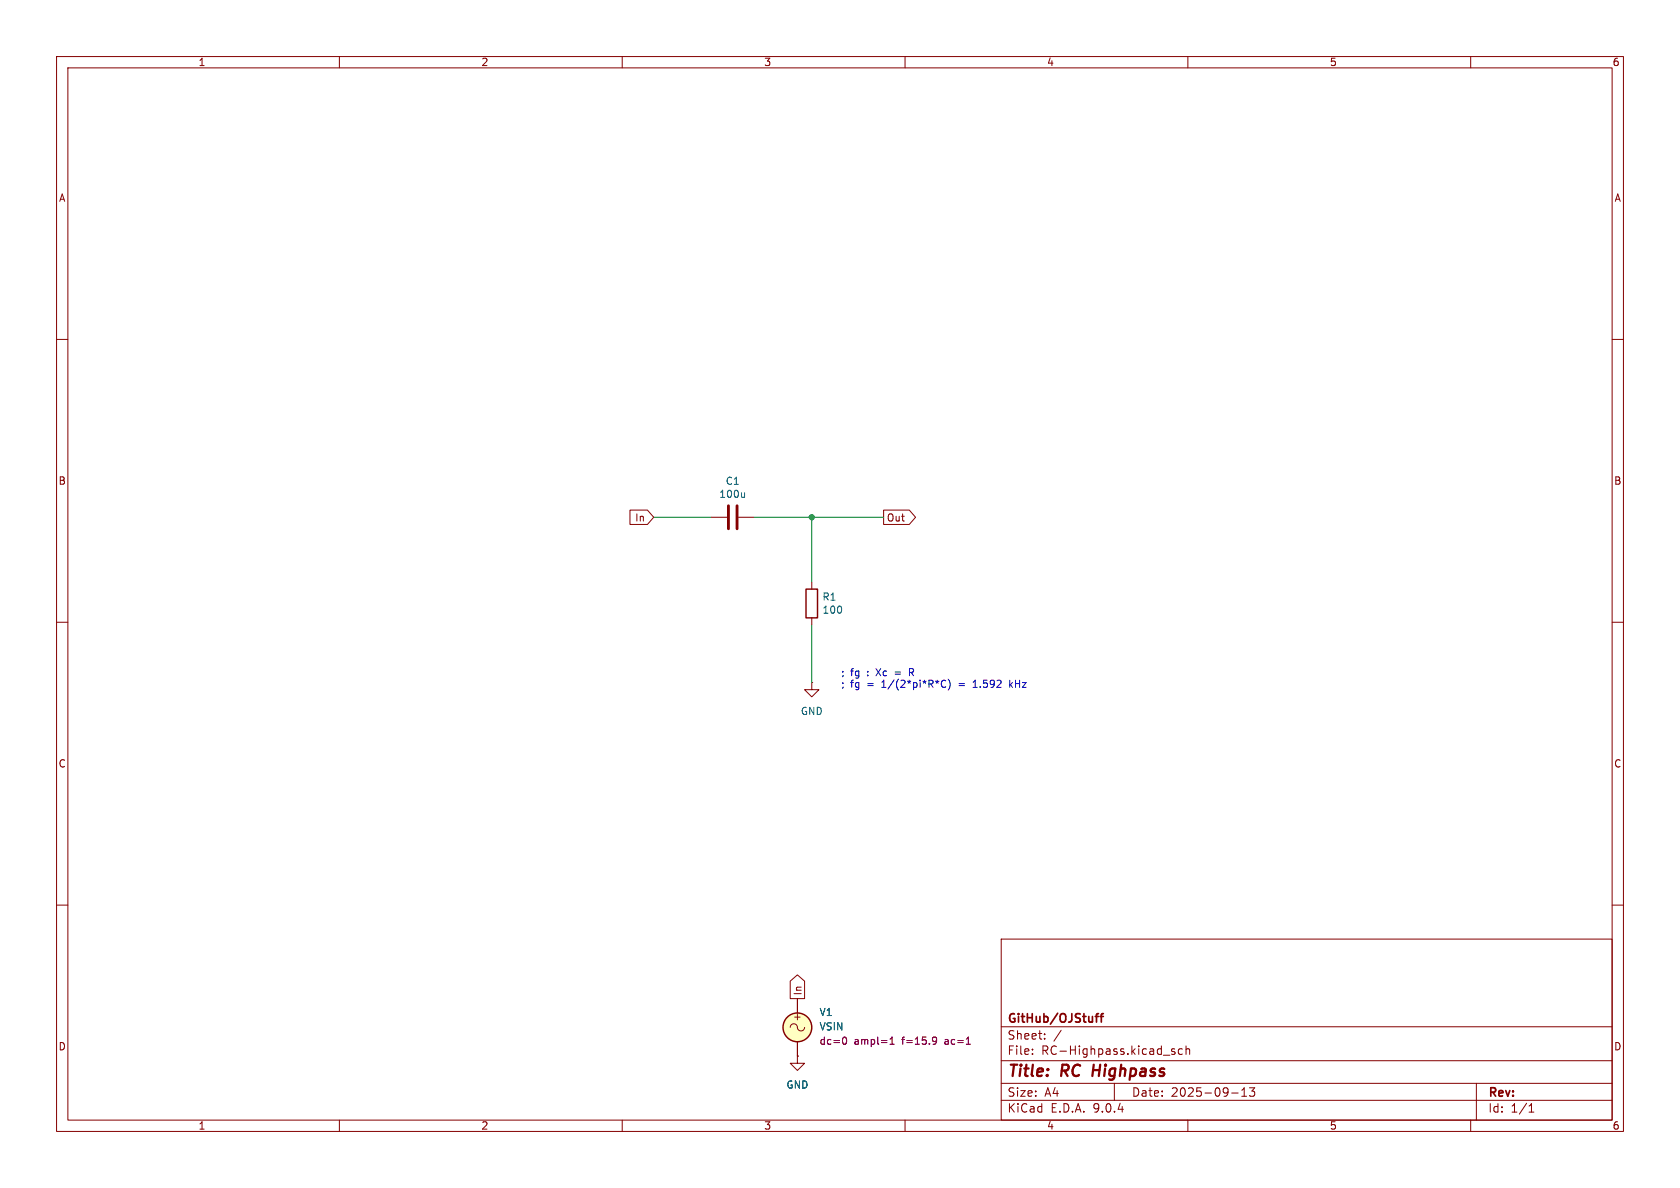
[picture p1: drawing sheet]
<svg xmlns="http://www.w3.org/2000/svg" width="297mm" height="210mm" viewBox="0 0 297 210" stroke-linecap="round" stroke-linejoin="round" font-family="sans-serif">
<g fill="none" stroke="#840000" stroke-width=".18">
<path d="M10 10h277v190h-277zM12 12h273v186h-273zM60 10v2M110 10v2M160 10v2M210 10v2M260 10v2M10 60h2M285 60h2M111.4 90.2h3.1l1.1 1.2-1.1 1.3h-3.1zM125.7 91.4h2.8M130.6 91.4h2.7"/>
<path d="M156.2 90.2h4.5l1.2 1.2-1.2 1.3h-4.5zM10 110h2M143.5 102.9v1.2M143.5 109.2v1.3M285 110h2M143.5 120.7v1.2h1.3l-1.3 1.3-1.3-1.3h1.3M143.5 120.7h.1M10 160h2M139.7 173.4l1.3-1.1 1.2 1.1v3.1h-2.5zM141 176.5v2.6M177 166h108v32h-108zM285 160h2"/>
<path d="M60 198v2M110 198v2M139.7 181.6a.67 .67 0 0 1 .8-.6 .67 .67 0 0 1 .5 .8 .64 .64 0 0 0 .7 .4 .64 .64 0 0 0 .5-.6M141 186.7v1.3h1.2l-1.2 1.2-1.3-1.2h1.3M141 186.7h.1M141 184.2v2.5M160 198v2M177 194.5h108M177 191.5h108M177 187.5h108M177 181.5h108M182.5 186.3v.1"/>
<path d="M182.5 185.5v.1M184.7 183.6v.1M184.7 182.8v.1M187.6 182.1l-1.3 2M197 191.5v3M207.7 185.5l-.4-.1-.2 .2 .1 .2 .5 .2v.3h-.6M209 185.5l-.4-.1-.3 .3v.4l.2 .2h.5M209.7 185.5l.2-.1 .3 .1 .1 .9M209.7 184.9v1.5M210 198v2M217.7 193.2h1.2M219.5 193.8h.9"/>
<path d="M219.5 192.7l.5-.4v1.5M220.9 192.3h.9l-.5 .6 .4 .1v.7l-.2 .1h-.4l-.2-.1M260 198v2M261 191.5v6.5M270.3 196.6h.9M270.3 195.5l.4-.4v1.5"/>
</g>
<path d="M193.4 188.2l-.3 2" fill="none" stroke="#840000" stroke-width=".4"/>
<path d="M193.6 179.7h.6M194.2 179.2l-.4 .2v1.3M194.5 179.7h.6M195.1 179.2l-.4 .2v1.3" fill="none" stroke="#840000" stroke-width=".3"/>
<g fill="none" stroke="#840000" stroke-width=".25">
<path d="M142.5 104.1h2v5.1h-2z"/>
<circle cx="141" cy="181.6" r="2.54"/>
</g>
<path d="M128.8 89.4v4.1M130.3 89.4v4.1" fill="none" stroke="#840000" stroke-width=".51"/>
<path d="M131.6 87.1v.8M131.6 87.8l-.2 .1" fill="none" stroke="#006464" stroke-width=".18"/>
<circle cx="141" cy="181.6" r="2.54" fill="#ffffc2" stroke="#ffffc2" stroke-width=".18"/>
<path d="M149.1 183.4l.1-.1a.68 .68 0 0 1 .5 .7 .68 .68 0 0 1-.5 .6l-.1-.1M157.3 184.6h.8M157.3 183.7l.4-.4v1.3M165.1 183.3l.4 .2a.84 .84 0 0 1-.3 1.1h-.2M165.6 183.9l-.3 .2h-.2M170.8 184.6h.8" fill="none" stroke="#840084" stroke-width=".18"/>
<path d="M115.6 91.4h10.1M133.3 91.4h22.9M143.5 91.4v11.5M143.5 110.5v10.2" fill="none" stroke="#009600" stroke-width=".18"/>
<path d="M160.8 118.9h.5M161.3 118.2h-.5v1.3M167.2 120.4a.6 .6 0 0 0-.8 .4 .6 .6 0 0 0 .6 .7l.2-.1M167.6 120.1a1.46 1.46 0 0 1 0 1.9M172 121.5h.8M172.3 120.4l-.3 .2M178.5 120.2v1.3M178.6 121l.4 .5M179 120.7l-.5 .4" fill="none" stroke="#0000c2" stroke-width=".18"/>
<circle cx="143.5" cy="91.4" r=".46" fill="#009600" stroke="#009600" stroke-width=".18"/>
<g font-size="2.8" fill="#840000">
<text x="178" y="190.9">Title:</text>
<text x="187.7" y="190.9">RC</text>
<text x="194" y="190.9">Highpass</text>
</g>
<g font-size="2.1" fill="#840000">
<text x="178" y="184">Sheet:</text>
<text x="178" y="181.2">GitHub/OJStuff</text>
<text x="178" y="186.7">File:</text>
<text x="184.1" y="186.7">RC-Highpass.kicad_sch</text>
<text x="178" y="196.9">KiCad</text>
<text x="178" y="194.1">Size:</text>
<text x="184.7" y="194.1">A4</text>
<text x="185.7" y="196.9">E.D.A.</text>
<text x="193.3" y="196.9">9.0.4</text>
<text x="200" y="194.1">Date:</text>
<text x="207" y="194.1">2025-09-13</text>
<text x="263" y="194.3">Rev:</text>
<text x="263" y="196.9">Id:</text>
<text x="267.1" y="196.9">1/1</text>
</g>
<g font-size="1.8" fill="#840000">
<text x="35" y="11.9">1</text>
<text x="85" y="11.9">2</text>
<text x="135" y="11.9">3</text>
<text x="185" y="11.9">4</text>
<text x="235" y="11.9">5</text>
<text x="285" y="11.9">6</text>
<text x="10.3" y="35.9">A</text>
<text x="285.3" y="35.9">A</text>
<text x="10.3" y="85.9">B</text>
<text x="285.3" y="85.9">B</text>
<text x="112.2" y="92.4">In</text>
<text x="156.7" y="92.4">Out</text>
<text x="10.3" y="135.9">C</text>
<text x="285.3" y="135.9">C</text>
<text x="141.9" y="176.1" transform="rotate(-90 141.9 176.1)">In</text>
<text x="10.3" y="185.9">D</text>
<text x="140.1" y="180.6">+</text>
<text x="285.3" y="185.9">D</text>
<text x="35" y="199.9">1</text>
<text x="85" y="199.9">2</text>
<text x="135" y="199.9">3</text>
<text x="185" y="199.9">4</text>
<text x="235" y="199.9">5</text>
<text x="285" y="199.9">6</text>
</g>
<g font-size="1.8" fill="#006464">
<text x="127" y="88.2">100u</text>
<text x="128.2" y="85.9">C1</text>
<text x="145.3" y="106.4">R1</text>
<text x="145.3" y="108.7">100</text>
<text x="141.5" y="126.6">GND</text>
<text x="144.8" y="179.8">V1</text>
<text x="144.8" y="182.3">VSIN</text>
<text x="138.9" y="192.6">GND</text>
</g>
<g font-size="1.8" fill="#0000c2">
<text x="148.6" y="119.6">;</text>
<text x="150.4" y="119.6">fg</text>
<text x="153.4" y="119.6">:</text>
<text x="155.2" y="119.6">Xc</text>
<text x="158.7" y="119.6">=</text>
<text x="161.4" y="119.6">R</text>
<text x="148.6" y="121.7">;</text>
<text x="150.4" y="121.7">fg</text>
<text x="153.4" y="121.7">=</text>
<text x="156.2" y="121.7">1/(2*pi*R*C)</text>
<text x="170" y="121.7">=</text>
<text x="172.7" y="121.7">1.592</text>
<text x="179.3" y="121.7">kHz</text>
</g>
<g font-size="1.8" fill="#840084">
<text x="144.8" y="184.9">dc=0</text>
<text x="151" y="184.9">ampl=1</text>
<text x="159.6" y="184.9">f=15.9</text>
<text x="167.3" y="184.9">ac=1</text>
</g>
</svg>
